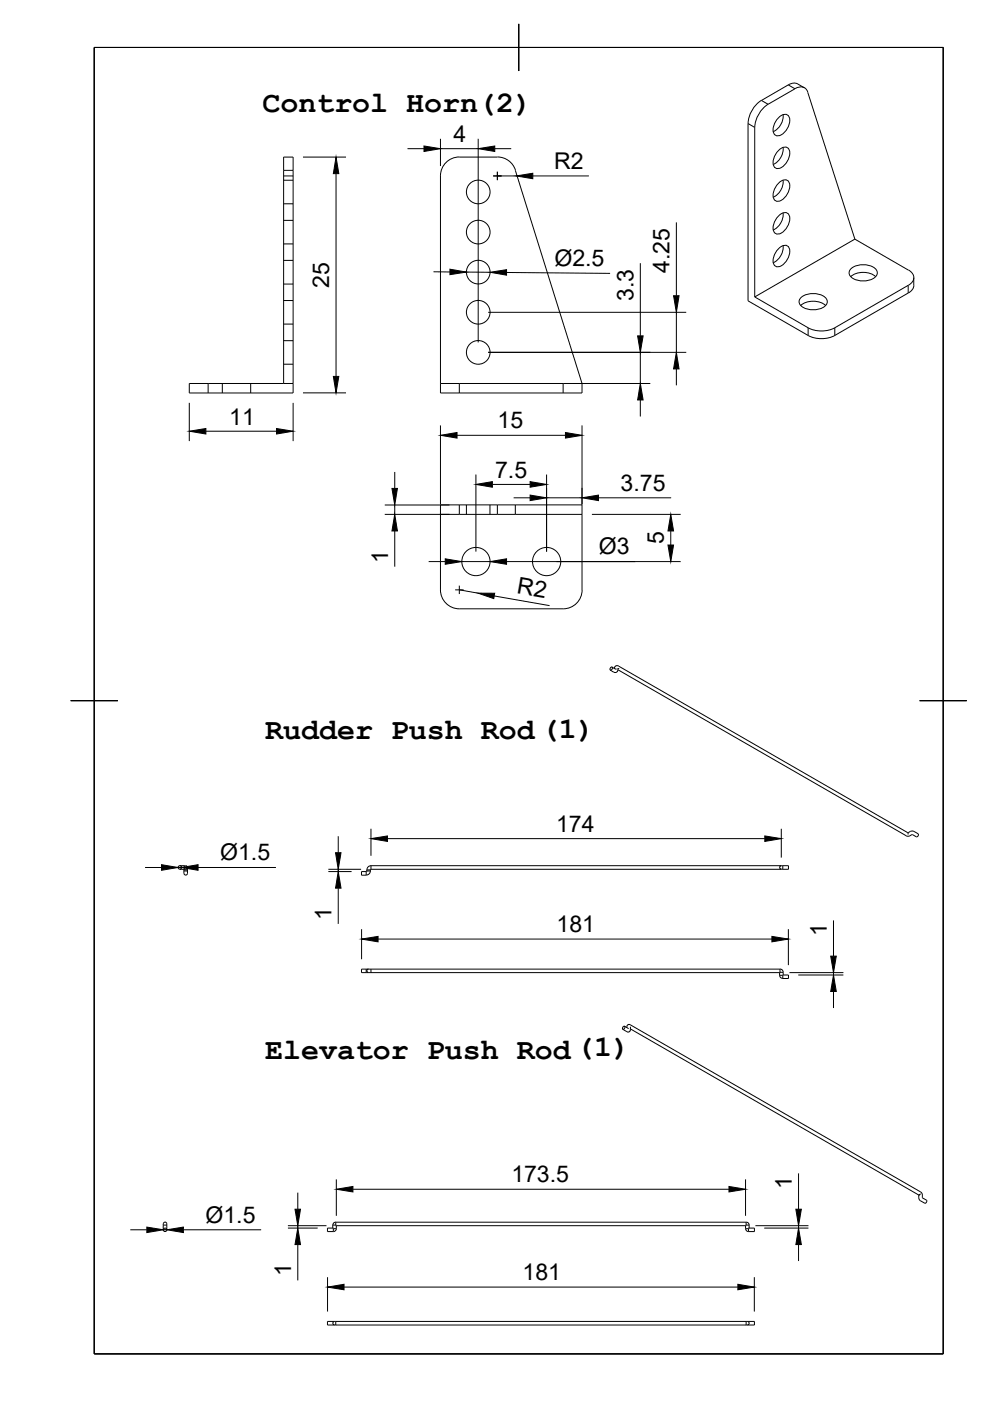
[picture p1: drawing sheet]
<svg xmlns="http://www.w3.org/2000/svg" width="210mm" height="297mm" viewBox="0 0 210 297" stroke-linecap="round" stroke-linejoin="round" font-family="sans-serif">
<!-- layer: Visible -->
<g fill="none" stroke="#000" stroke-width=".21">
<path d="M167.1 18l-5.7 3.3M167.1 18a2.08 2.08 0 0 1 2-.2l1.5 .8M97.4 33.3h8.1M97.4 33.3a4 4 0 0 0-4 4v46h30v-2M105.5 33.3a4 4 0 0 1 3.8 2.8M109.3 36.1l14.1 45.2M161.4 21.3a6.3 6.3 0 0 0-2.8 4.9v37.6l12.7 7.3M162.9 22.1l5.7-3.3a1.67 1.67 0 0 1 2.7 .7l10 31.2M162.9 22.1a6.3 6.3 0 0 0-2.9 4.9v36M165.2 24.8a1.37 1.37 0 0 1 2-.2 3.3 3.3 0 0 1-2.4 4.2 1.26 1.26 0 0 1-.8-1.8 4.2 4.2 0 0 1 1.2-2.2zM165.2 31.8a1.37 1.37 0 0 1 2-.3 3.3 3.3 0 0 1-2.4 4.2 1.26 1.26 0 0 1-.8-1.8 4.2 4.2 0 0 1 1.2-2.1zM165.2 38.7a1.37 1.37 0 0 1 2-.2 3.3 3.3 0 0 1-2.4 4.2 1.26 1.26 0 0 1-.8-1.9 4.2 4.2 0 0 1 1.2-2.1z"/>
<path d="M166 38.2a3.7 3.7 0 0 1-2 3.6M166 31.3a3.7 3.7 0 0 1-2 3.6M166 24.3a3.7 3.7 0 0 1-2 3.6M165.2 52.6a1.37 1.37 0 0 1 2-.2 3.3 3.3 0 0 1-2.4 4.2 1.26 1.26 0 0 1-.8-1.9 4.2 4.2 0 0 1 1.2-2.1zM165.2 45.6a1.37 1.37 0 0 1 2-.2 3.3 3.3 0 0 1-2.4 4.2 1.26 1.26 0 0 1-.8-1.8 4.2 4.2 0 0 1 1.2-2.2zM166 45.2a3.7 3.7 0 0 1-2 3.5M166 52.1a3.7 3.7 0 0 1-2 3.6M180.4 58.7a4.3 4.3 0 0 1 5.3 0M180.4 57a4.3 4.3 0 0 1 5.2 0 1.22 1.22 0 0 1-.5 2.1 4.4 4.4 0 0 1-4.7-.4 1.13 1.13 0 0 1 0-1.7zM181.3 50.7l11.3 6.5a1.73 1.73 0 0 1 1.2 1.7 1.73 1.73 0 0 1-1.2 1.6l-15.6 9a6.2 6.2 0 0 1-5.7 0M181.3 50.7l-21.3 12.3M193.7 58.9a2.83 2.83 0 0 1-.4 2.6l-.7 .6-15.6 9a6.2 6.2 0 0 1-5.7 0"/>
<path d="M160 63l11.3 6.5M169.8 64.8a4.3 4.3 0 0 1 5.3 0M169.8 63.1a4.3 4.3 0 0 1 5.2 0 1.22 1.22 0 0 1-.5 2.1 4.4 4.4 0 0 1-4.7-.4 1.13 1.13 0 0 1 0-1.7zM60.1 81.3v-48h2v50h-22v-2h22M93.4 81.3h30M93.4 109.1h30M97.4 129.1a4 4 0 0 1-4-4v-18.1h30v18.1a4 4 0 0 1-4 4h-22M129.5 141.6l.2-.2 .2 .2-.2 .3-.2 .2-.2-.2zM129.8 141.4l.7 .4M130.3 141.7l.2-.5h.6l61.4 35.4 .6-.4h.6l1 .6v.4l-.4 .2-.9-.5-.7 .4-.5-.1-61.2-35.2M130.5 141.8h.1M131 141.8l-.1 .6-.3 .2-.5-.1-.7-.4"/>
<path d="M131 141.8h.1M192.5 176.6v.3M38.1 183.5h1a.45 .45 0 0 1 .7 .4 .45 .45 0 0 1-.7 .4h-1M39.8 183.9v.5a.86 .86 0 0 1-.4 1.1 .92 .92 0 0 1-.4-1.2M77.8 184.4l-.2 .4h-1v.8h1M165.7 183.5h1.5v.8h-1.5M165.7 184.3h-87l-.2 .1a.97 .97 0 0 1-.9 1.1M165.7 183.5h-87a.88 .88 0 0 0-.9 .9M165.7 183.5a.37 .37 0 0 0-.4 .4 .37 .37 0 0 0 .4 .4M78.2 205.5a.37 .37 0 0 0-.4 .3 .37 .37 0 0 0 .4 .4M132.1 217.7l.3-.1 .1 .2-.1 .3-.3 .1-.1-.1zM132.4 217.6l.9 .5"/>
<path d="M132.9 217.9l.2-.6 .5-.1 61.6 35.5 .3 .5 .1 .8 .8 .5M133.3 218.1h.1M133.7 217.7l-.1 .7-.3 .4-1.3-.6M133.7 218.2l61.1 35.2M133.7 217.7h.1M165.3 206.2v.6a.72 .72 0 0 0 .7 .7h1.2v-.8h-1.1M165.3 206.2h-88.7v-.7h88.8a.64 .64 0 0 1 .7 .6v.6M165.4 206.1l-.1 .1M166.1 206.7l-.1 .1M71.2 259.7l.1 .2M71.2 259.1h87M71.2 259.1a.62 .62 0 0 0-.6 .6l-.1 .7"/>
<path d="M71.3 259.9v.6M71.3 259.9h86.8M158.1 259.9v.6M158.2 259.7l-.1 .2M158.2 259.1a.62 .62 0 0 1 .6 .6v.7M194.8 253.4v.7l.3 .5 1.1 .5 .3-.4-.1-.2M194.8 253.4h.1M195.2 253.1l-.4 .2M34.6 260.8v-1.1a.43 .43 0 0 1 .4-.6 .43 .43 0 0 1 .4 .6v1.1M70.5 260.4h-1.1v.7h1.3M70.5 260.4l.2 .1M71.3 260.5a.62 .62 0 0 1-.6 .6"/>
<path d="M158.8 260.4h1.2v.7h-1.3a.62 .62 0 0 1-.6-.6M158.8 260.4l-.1 .1M70.9 280.2h89.1v.7h-89.1M70.9 280.2h-1.5v.7h1.5M70.9 280.2a.37 .37 0 0 0-.3 .3 .37 .37 0 0 0 .3 .4M158.5 280.2a.37 .37 0 0 1 .3 .3 .37 .37 0 0 1-.3 .4"/>
<circle cx="101.4" cy="49.2" r="2.51"/>
<circle cx="101.4" cy="40.7" r="2.51"/>
<circle cx="101.4" cy="57.7" r="2.51"/>
<circle cx="101.4" cy="74.7" r="2.51"/>
<circle cx="101.4" cy="66.2" r="2.51"/>
<circle cx="100.9" cy="119.1" r="3"/>
<circle cx="115.9" cy="119.1" r="3"/>
<circle cx="38.1" cy="183.9" r=".37"/>
<circle cx="35" cy="260.7" r=".37"/>
</g>
<!-- layer: Visible Narrow -->
<g fill="none" stroke="#000" stroke-width=".21">
<path d="M167.1 18l1.5 .8M60.1 36.1h2M158.6 26.2l1.4 .8M161.4 21.3l1.5 .8M171.3 69.5v1.6M177 69.5v1.6M192.6 60.5v1.6M44.1 81.3v2M97.4 81.3v2M119.4 81.3v2M97.4 107v2.1M105.5 107v2.1"/>
<path d="M109.3 107v2.1M38.4 183.5v.2M38.4 184.2v.1M39 184.7h.8M39 184.4h.8M39.1 183.5v.8M77.6 184.8v.8M77.8 184.7h.7M77.8 184.4h.7M78.7 183.5v.8M165.4 184.2v.1M165.4 183.5v.2"/>
<path d="M166 183.5v.8M77.6 205.5v.7M78.7 205.5v.7M165.3 206.8a.43 .43 0 0 1 .6 0 .43 .43 0 0 1 .1 .6v.1M165.4 205.5a.44 .44 0 0 0 0 .5 .44 .44 0 0 0 .5 .1h.2M34.6 259.7h.8M71.2 259.1v.1a.41 .41 0 0 1 0 .5 .41 .41 0 0 1-.5 0h-.2M158.2 259.1v.1a.41 .41 0 0 0 0 .5 .41 .41 0 0 0 .5 0h.1M34.6 260.5h.1M35.3 260.5h.1M71.3 260.5a.4 .4 0 0 0-.5 0 .4 .4 0 0 0-.1 .5v.1M158.1 260.5a.4 .4 0 0 1 .5 0 .4 .4 0 0 1 .1 .5v.1"/>
<path d="M70.7 280.2v.1M70.7 280.8v.1M71.2 280.2v.7M158.2 280.2v.7M158.7 280.2v.1M158.7 280.8v.1"/>
</g>
<!-- layer: BORDER -->
<path d="M20 10.1h180v276.9h-180zM110 5.1v10M15 148.6h10M195 148.6h10" fill="none" stroke="#000" stroke-width=".21"/>
<!-- layer: FD_Dimensions -->
<g fill="none" stroke="#000" stroke-width=".21">
<path d="M64.2 33.3h9.2M71.2 36.8v43M86.4 31.5h3.5M93.4 29.4v5.8M93.4 31.5h8M101.4 29.4v43.2M104.9 31.5h3.5M105.5 37.3h4M113 37.3h11.9M91.9 57.6l3.5 .1M98.9 57.7h5M107.4 57.8l21.9 .2"/>
<path d="M135.8 55.8v15.4M143.4 47.1v15.6M103.5 74.7h42M103.5 66.2h42M135.8 74.7v6.6M143.4 66.2v8.5M143.4 78.2v3.5M40.1 85.4v8.1M43.6 91.4h15M62.1 85.4v8.1M64.2 83.3h9.2M93.4 90.2v16.8"/>
<path d="M96.9 92.3h23M121.5 81.3h16.4M123.4 90.2v16.8M135.8 84.8v3.5M81.6 107.1h13.7M81.6 109.1h13.7M83.7 100.1v3.5M83.7 107.1v2M83.7 112.6v7.5M90.9 119.1h3.5M97.9 119.1h6M100.9 100.6v16.4"/>
<path d="M104.4 102.7h8M107.4 119.1h36.9M108.9 105.5h3.5M115.9 100.6v16.4M115.9 105.5h7.5M125.5 109.1h18.8M126.9 105.5h15.4M142.2 112.6v3M97.4 125.1l3.9 .7M104.8 126.4l11.7 2M71.7 177.3v3.5M78.7 175.7v5.7"/>
<path d="M82.1 177.8h80.1M165.7 175.7v6.1M30.8 183.9h3.4M37.7 183.9h.8M42 183.9h16.5M69.6 184.3h7M69.6 184.8h4.9M71.7 184.3v.5M71.7 188.3v7.6M76.7 197v6.4M80.2 199.1h83.5M167.2 197v7.6"/>
<path d="M176.7 195.1v7.6M167.4 206.2h11.4M169.2 206.7h9.6M176.7 206.2v.5M176.7 210.2v3.5M61 259.9h8.2M63.1 252.9v3.5M63.1 259.9v.5M71.3 250v7.8M74.8 252.1h79.8M158.1 250v7.8M160.2 259.9h11.2"/>
<path d="M169.3 248.8v7.6M169.3 259.9v.5M27.6 260.7h3.5M34.6 260.7h.8M38.9 260.7h16.5M61 260.4h6.4M63.1 263.9v7.6M69.4 270.8v7.3M72.9 272.9h83.5M159.9 270.8v7.3M162 260.4h9.4M169.3 263.9v3.5"/>
</g>
<g fill="#000" stroke="#000" stroke-width=".21">
<path d="M71.2 33.3l.6 3.5h-1.1zM89.9 31l3.5 .5-3.5 .6zM101.4 31.5l3.5-.5v1.1zM109.5 37.3l3.5-.6v1.2zM95.4 57.1l3.5 .6-3.5 .5zM103.9 57.7l3.5-.5v1.1zM70.7 79.8h1.1l-.6 3.5zM135.2 71.2h1.2l-.6 3.5zM143.4 74.7l.6 3.5h-1.2zM142.8 62.7h1.2l-.6 3.5zM40.1 91.4l3.5-.5v1.1zM58.6 90.9l3.5 .5-3.5 .6z"/>
<path d="M93.4 92.3l3.5-.6v1.2zM119.9 91.7l3.5 .6-3.5 .6zM135.8 81.3l.6 3.5h-1.2zM83.1 103.6h1.2l-.6 3.5zM83.7 109.1l.6 3.5h-1.2zM94.4 118.5l3.5 .6-3.5 .5zM100.9 102.7l3.5-.6v1.2zM103.9 119.1l3.5-.6v1.1zM112.4 102.1l3.5 .6-3.5 .6zM112.4 105l3.5 .5-3.5 .6zM123.4 105.5l3.5-.5v1.1zM142.2 109.1l.6 3.5h-1.2z"/>
<path d="M141.6 115.6h1.2l-.6 3.5zM101.3 125.8h3.6l-.2 1.1zM78.7 177.8l3.4-.6v1.2zM162.2 177.2l3.5 .6-3.5 .6zM34.2 183.3l3.5 .6-3.5 .6zM38.5 183.9l3.5-.6v1.2zM71.1 180.8h1.2l-.6 3.5zM71.7 184.8l.6 3.5h-1.2zM76.7 199.1l3.5-.6v1.2zM163.7 198.5l3.5 .6-3.5 .6zM176.7 206.7l.6 3.5h-1.2zM176.1 202.7h1.2l-.6 3.5z"/>
<path d="M62.5 256.4h1.2l-.6 3.5zM71.3 252.1l3.5-.5v1.1zM154.6 251.6l3.5 .5-3.5 .6zM168.7 256.4h1.2l-.6 3.5zM31.1 260.2l3.5 .5-3.5 .6zM35.4 260.7l3.5-.5v1.1zM63.1 260.4l.6 3.5h-1.2zM69.4 272.9l3.5-.6v1.2zM156.4 272.3l3.5 .6-3.5 .6zM169.3 260.4l.6 3.5h-1.2z"/>
</g>
<!-- layer: Hidden -->
<g fill="none" stroke="#000" stroke-width=".21">
<path d="M60.1 38.2h2M60.1 55.2h2M60.1 46.7h2M60.1 51.7h2M60.1 43.2h2M60.1 60.2h2M60.1 63.7h2M60.1 68.7h2M60.1 72.2h2M60.1 77.2h2M47.1 81.3v2M53.1 81.3v2"/>
<path d="M98.9 107v2.1M103.9 107v2.1"/>
</g>
<!-- layer: Hidden Narrow -->
<path d="M60.1 37.3h2" fill="none" stroke="#000" stroke-width=".21"/>
<!-- layer: Smart Centers -->
<path d="M104.6 37.3h1.7M105.5 36.4v1.8M96.5 125.1h1.8M97.4 124.2v1.7" fill="none" stroke="#000" stroke-width=".21"/>
<path d="M77.8 17.3h66.3v5.6h-66.3z" fill="#fff"/>
<g font-size="6.3">
<text x="55.7" y="23.7">Control Horn(2)</text>
<text x="87.2" y="22.1">Control Horn(2)</text>
<text x="56.2" y="156.7">Rudder Push Rod (1)</text>
<text x="56.2" y="224.5">Elevator Push Rod (1)</text>
</g>
<g font-size="4.9">
<text x="96.1" y="30.1">4</text>
<text x="117.5" y="35.9">R2</text>
<text x="117.6" y="56.3" transform="rotate(1 117.6 56.3)">Ø2.5</text>
<text x="141.9" y="57.9" transform="rotate(-90 141.9 57.9)">4.25</text>
<text x="69.8" y="61" transform="rotate(-90 69.8 61)">25</text>
<text x="134.3" y="63.8" transform="rotate(-90 134.3 63.8)">3.3</text>
<text x="48.6" y="90">11</text>
<text x="105.5" y="90.8">15</text>
<text x="105" y="101.2">7.5</text>
<text x="131.6" y="104.1">3.75</text>
<text x="82.3" y="119.3" transform="rotate(-90 82.3 119.3)">1</text>
<text x="127" y="117.5">Ø3</text>
<text x="140.8" y="115.4" transform="rotate(-90 140.8 115.4)">5</text>
<text x="109.5" y="125.8" transform="rotate(10 109.5 125.8)">R2</text>
<text x="117.9" y="176.4">174</text>
<text x="46.7" y="182.4">Ø1.5</text>
<text x="70.3" y="195" transform="rotate(-90 70.3 195)">1</text>
<text x="118" y="197.6">181</text>
<text x="175.3" y="198.4" transform="rotate(-90 175.3 198.4)">1</text>
<text x="108.4" y="250.7">173.5</text>
<text x="167.9" y="252" transform="rotate(-90 167.9 252)">1</text>
<text x="43.6" y="259.2">Ø1.5</text>
<text x="61.7" y="270.6" transform="rotate(-90 61.7 270.6)">1</text>
<text x="110.8" y="271.4">181</text>
</g>
</svg>
